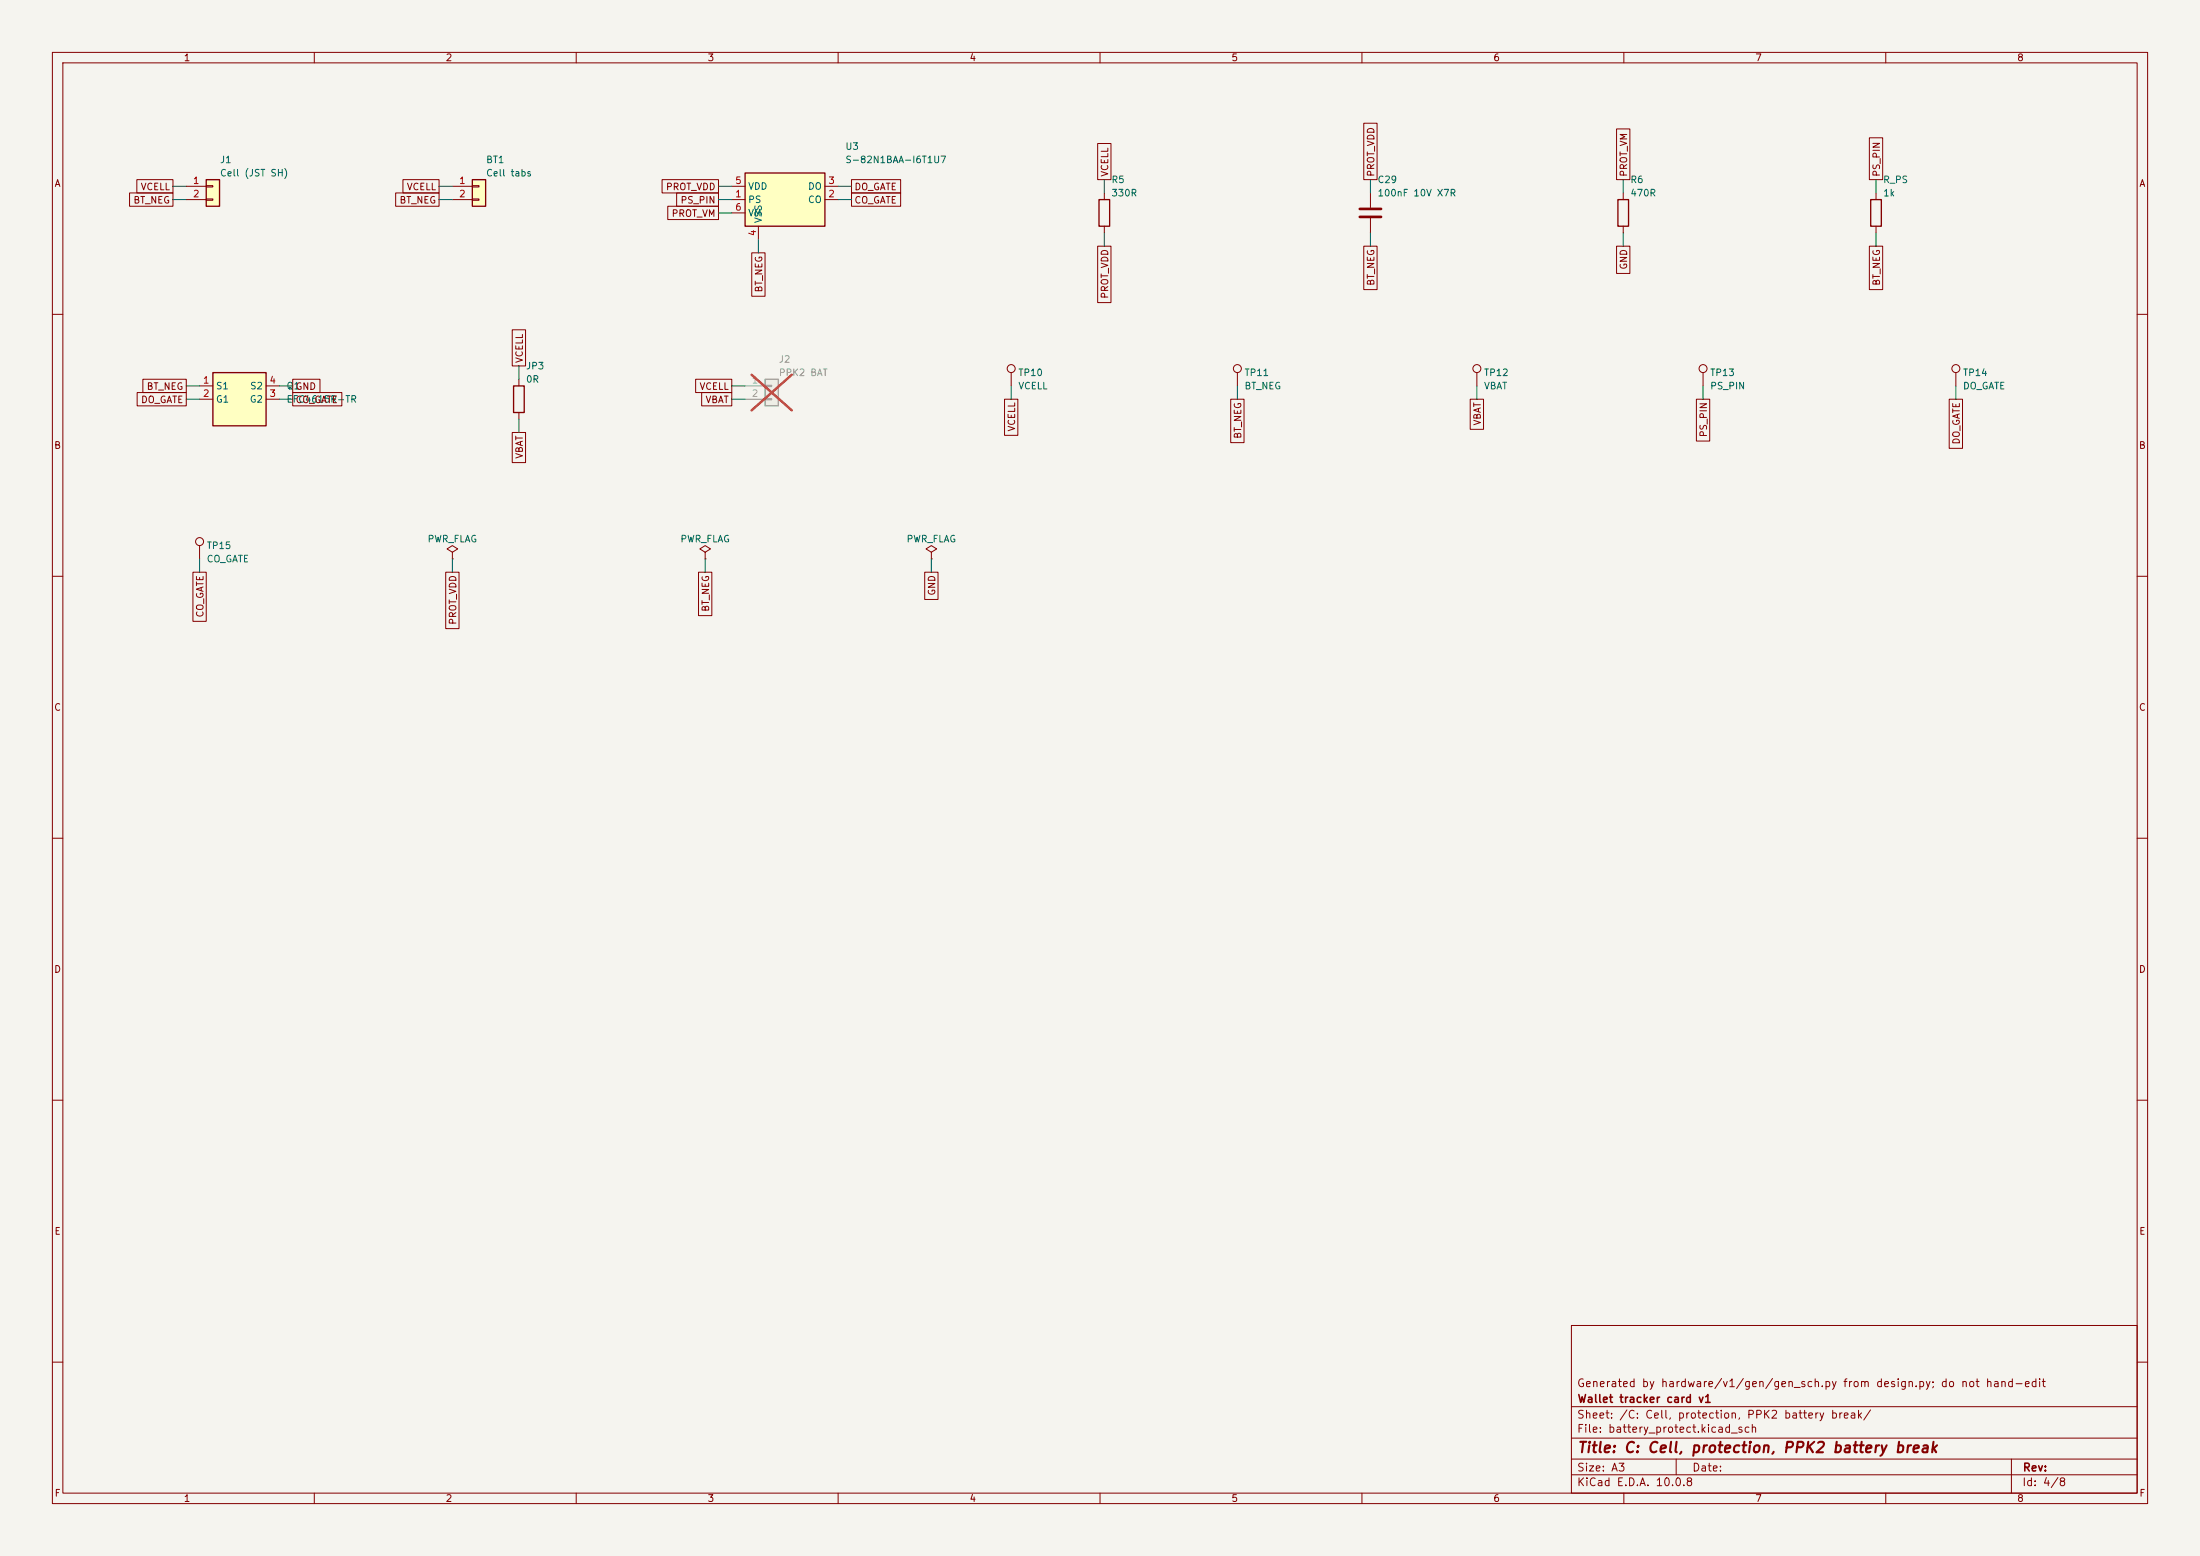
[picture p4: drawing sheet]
(kicad_sch
 (version 20260306)
 (generator "eeschema")
 (generator_version "10.0")
 (paper "A3")
 (title_block
  (title "C: Cell, protection, PPK2 battery break")
  (company "Wallet tracker card v1")
  (comment 1 "Generated by hardware/v1/gen/gen_sch.py from design.py; do not hand-edit"))
 (lib_symbols
  (symbol "Connector_Generic:Conn_01x02"
   (pin_names
    (offset 1.016) (hide yes)) (exclude_from_sim no) (in_bom yes) (on_board yes)
   (in_pos_files yes)
   (duplicate_pin_numbers_are_jumpers no)
   (property "Reference" "J" (at 0 2.54 0) (show_name no) (do_not_autoplace no) (effects (font (size 1.27 1.27))))
   (property "Value" "Conn_01x02" (at 0 -5.08 0) (show_name no) (do_not_autoplace no) (effects (font (size 1.27 1.27))))
   (property "Footprint" "" (at 0 0 0) (show_name no) (do_not_autoplace no) (hide yes) (effects (font (size 1.27 1.27))))
   (property "Datasheet" "" (at 0 0 0) (show_name no) (do_not_autoplace no) (hide yes) (effects (font (size 1.27 1.27))))
   (property "Description" "Generic connector, single row, 01x02, script generated (kicad-library-utils/schlib/autogen/connector/)" (at 0 0 0) (show_name no) (do_not_autoplace no) (hide yes) (effects (font (size 1.27 1.27))))
   (symbol "Conn_01x02_1_1"
    (rectangle (start -1.27 1.27) (end 1.27 -3.81) (stroke (width 0.254) (type default)) (fill (type background)))
    (rectangle (start -1.27 0.127) (end 0 -0.127) (stroke (width 0.1524) (type default)) (fill (type none)))
    (rectangle (start -1.27 -2.413) (end 0 -2.667) (stroke (width 0.1524) (type default)) (fill (type none)))
    (pin passive line (at -5.08 0 0) (length 3.81) (name "Pin_1" (effects (font (size 1.27 1.27)))) (number "1" (effects (font (size 1.27 1.27)))))
    (pin passive line (at -5.08 -2.54 0) (length 3.81) (name "Pin_2" (effects (font (size 1.27 1.27)))) (number "2" (effects (font (size 1.27 1.27))))))
   (embedded_fonts no))
  (symbol "wallet_tracker:S-82N1BAA"
   (pin_names
    (offset 0.508)) (exclude_from_sim no) (in_bom yes) (on_board yes)
   (property "Reference" "U" (at 0 8.89 0) (effects (font (size 1.27 1.27))))
   (property "Value" "S-82N1BAA" (at 0 -10.16 0) (effects (font (size 1.27 1.27))))
   (property "Footprint" "wallet_tracker:ABLIC_SNT-6A" (at 0 0 0) (hide yes) (effects (font (size 1.27 1.27))))
   (property "Datasheet" "https://www.ablic.com/en/doc/datasheet/battery_protection/S82N1B_E.pdf" (at 0 0 0) (hide yes) (effects (font (size 1.27 1.27))))
   (property "Description" "S-82N1BAA" (at 0 0 0) (hide yes) (effects (font (size 1.27 1.27))))
   (symbol "S-82N1BAA_0_1"
    (rectangle (start -7.62 5.08) (end 7.62 -5.08) (stroke (width 0.254) (type default)) (fill (type background))))
   (symbol "S-82N1BAA_1_1"
    (pin power_in line (at -10.16 2.54 0) (length 2.54) (name "VDD" (effects (font (size 1.27 1.27)))) (number "5" (effects (font (size 1.27 1.27)))))
    (pin input line (at -10.16 0 0) (length 2.54) (name "PS" (effects (font (size 1.27 1.27)))) (number "1" (effects (font (size 1.27 1.27)))))
    (pin input line (at -10.16 -2.54 0) (length 2.54) (name "VM" (effects (font (size 1.27 1.27)))) (number "6" (effects (font (size 1.27 1.27)))))
    (pin output line (at 10.16 2.54 180) (length 2.54) (name "DO" (effects (font (size 1.27 1.27)))) (number "3" (effects (font (size 1.27 1.27)))))
    (pin output line (at 10.16 0 180) (length 2.54) (name "CO" (effects (font (size 1.27 1.27)))) (number "2" (effects (font (size 1.27 1.27)))))
    (pin power_in line (at -5.08 -7.62 90) (length 2.54) (name "VSS" (effects (font (size 1.27 1.27)))) (number "4" (effects (font (size 1.27 1.27)))))))
  (symbol "Device:R"
   (pin_numbers (hide yes))
   (pin_names
    (offset 0)) (exclude_from_sim no) (in_bom yes) (on_board yes)
   (in_pos_files yes)
   (duplicate_pin_numbers_are_jumpers no)
   (property "Reference" "R" (at 2.032 0 90) (show_name no) (do_not_autoplace no) (effects (font (size 1.27 1.27))))
   (property "Value" "R" (at 0 0 90) (show_name no) (do_not_autoplace no) (effects (font (size 1.27 1.27))))
   (property "Footprint" "" (at -1.778 0 90) (show_name no) (do_not_autoplace no) (hide yes) (effects (font (size 1.27 1.27))))
   (property "Datasheet" "" (at 0 0 0) (show_name no) (do_not_autoplace no) (hide yes) (effects (font (size 1.27 1.27))))
   (property "Description" "Resistor" (at 0 0 0) (show_name no) (do_not_autoplace no) (hide yes) (effects (font (size 1.27 1.27))))
   (symbol "R_0_1"
    (rectangle (start -1.016 -2.54) (end 1.016 2.54) (stroke (width 0.254) (type default)) (fill (type none))))
   (symbol "R_1_1"
    (pin passive line (at 0 3.81 270) (length 1.27) (name "" (effects (font (size 1.27 1.27)))) (number "1" (effects (font (size 1.27 1.27)))))
    (pin passive line (at 0 -3.81 90) (length 1.27) (name "" (effects (font (size 1.27 1.27)))) (number "2" (effects (font (size 1.27 1.27))))))
   (embedded_fonts no))
  (symbol "Device:C"
   (pin_numbers (hide yes))
   (pin_names
    (offset 0.254)) (exclude_from_sim no) (in_bom yes) (on_board yes)
   (in_pos_files yes)
   (duplicate_pin_numbers_are_jumpers no)
   (property "Reference" "C" (at 0.635 2.54 0) (show_name no) (do_not_autoplace no) (effects (font (size 1.27 1.27)) (justify left)))
   (property "Value" "C" (at 0.635 -2.54 0) (show_name no) (do_not_autoplace no) (effects (font (size 1.27 1.27)) (justify left)))
   (property "Footprint" "" (at 0.9652 -3.81 0) (show_name no) (do_not_autoplace no) (hide yes) (effects (font (size 1.27 1.27))))
   (property "Datasheet" "" (at 0 0 0) (show_name no) (do_not_autoplace no) (hide yes) (effects (font (size 1.27 1.27))))
   (property "Description" "Unpolarized capacitor" (at 0 0 0) (show_name no) (do_not_autoplace no) (hide yes) (effects (font (size 1.27 1.27))))
   (symbol "C_0_1"
    (polyline (pts (xy -2.032 0.762) (xy 2.032 0.762)) (stroke (width 0.508) (type default)) (fill (type none)))
    (polyline (pts (xy -2.032 -0.762) (xy 2.032 -0.762)) (stroke (width 0.508) (type default)) (fill (type none))))
   (symbol "C_1_1"
    (pin passive line (at 0 3.81 270) (length 2.794) (name "" (effects (font (size 1.27 1.27)))) (number "1" (effects (font (size 1.27 1.27)))))
    (pin passive line (at 0 -3.81 90) (length 2.794) (name "" (effects (font (size 1.27 1.27)))) (number "2" (effects (font (size 1.27 1.27))))))
   (embedded_fonts no))
  (symbol "wallet_tracker:EFC4615R"
   (pin_names
    (offset 0.508)) (exclude_from_sim no) (in_bom yes) (on_board yes)
   (property "Reference" "Q" (at 0 8.89 0) (effects (font (size 1.27 1.27))))
   (property "Value" "EFC4615R" (at 0 -10.16 0) (effects (font (size 1.27 1.27))))
   (property "Footprint" "wallet_tracker:onsemi_EFCP-4_1.46x1.46mm_P0.65mm" (at 0 0 0) (hide yes) (effects (font (size 1.27 1.27))))
   (property "Datasheet" "https://www.onsemi.com/download/data-sheet/pdf/efc4615r-d.pdf" (at 0 0 0) (hide yes) (effects (font (size 1.27 1.27))))
   (property "Description" "EFC4615R" (at 0 0 0) (hide yes) (effects (font (size 1.27 1.27))))
   (symbol "EFC4615R_0_1"
    (rectangle (start -5.08 5.08) (end 5.08 -5.08) (stroke (width 0.254) (type default)) (fill (type background))))
   (symbol "EFC4615R_1_1"
    (pin passive line (at -7.62 2.54 0) (length 2.54) (name "S1" (effects (font (size 1.27 1.27)))) (number "1" (effects (font (size 1.27 1.27)))))
    (pin input line (at -7.62 0 0) (length 2.54) (name "G1" (effects (font (size 1.27 1.27)))) (number "2" (effects (font (size 1.27 1.27)))))
    (pin passive line (at 7.62 2.54 180) (length 2.54) (name "S2" (effects (font (size 1.27 1.27)))) (number "4" (effects (font (size 1.27 1.27)))))
    (pin input line (at 7.62 0 180) (length 2.54) (name "G2" (effects (font (size 1.27 1.27)))) (number "3" (effects (font (size 1.27 1.27)))))))
  (symbol "Connector:TestPoint"
   (pin_numbers (hide yes))
   (pin_names
    (offset 0.762) (hide yes)) (exclude_from_sim no) (in_bom yes) (on_board yes)
   (in_pos_files yes)
   (duplicate_pin_numbers_are_jumpers no)
   (property "Reference" "TP" (at 0 6.858 0) (show_name no) (do_not_autoplace no) (effects (font (size 1.27 1.27))))
   (property "Value" "TestPoint" (at 0 5.08 0) (show_name no) (do_not_autoplace no) (effects (font (size 1.27 1.27))))
   (property "Footprint" "" (at 5.08 0 0) (show_name no) (do_not_autoplace no) (hide yes) (effects (font (size 1.27 1.27))))
   (property "Datasheet" "" (at 5.08 0 0) (show_name no) (do_not_autoplace no) (hide yes) (effects (font (size 1.27 1.27))))
   (property "Description" "test point" (at 0 0 0) (show_name no) (do_not_autoplace no) (hide yes) (effects (font (size 1.27 1.27))))
   (symbol "TestPoint_0_1"
    (circle (center 0 3.302) (radius 0.762) (stroke (width 0) (type default)) (fill (type none))))
   (symbol "TestPoint_1_1"
    (pin passive line (at 0 0 90) (length 2.54) (name "1" (effects (font (size 1.27 1.27)))) (number "1" (effects (font (size 1.27 1.27))))))
   (embedded_fonts no))
  (symbol "power:PWR_FLAG"
   (power global)
   (pin_numbers (hide yes))
   (pin_names
    (offset 0) (hide yes)) (exclude_from_sim no) (in_bom yes) (on_board yes)
   (in_pos_files yes)
   (duplicate_pin_numbers_are_jumpers no)
   (property "Reference" "#FLG" (at 0 1.905 0) (show_name no) (do_not_autoplace no) (hide yes) (effects (font (size 1.27 1.27))))
   (property "Value" "PWR_FLAG" (at 0 3.81 0) (show_name no) (do_not_autoplace no) (effects (font (size 1.27 1.27))))
   (property "Footprint" "" (at 0 0 0) (show_name no) (do_not_autoplace no) (hide yes) (effects (font (size 1.27 1.27))))
   (property "Datasheet" "" (at 0 0 0) (show_name no) (do_not_autoplace no) (hide yes) (effects (font (size 1.27 1.27))))
   (property "Description" "Special symbol for telling ERC where power comes from" (at 0 0 0) (show_name no) (do_not_autoplace no) (hide yes) (effects (font (size 1.27 1.27))))
   (symbol "PWR_FLAG_0_0"
    (pin power_out line (at 0 0 90) (length 0) (name "" (effects (font (size 1.27 1.27)))) (number "1" (effects (font (size 1.27 1.27))))))
   (symbol "PWR_FLAG_0_1"
    (polyline (pts (xy 0 0) (xy 0 1.27) (xy -1.016 1.905) (xy 0 2.54) (xy 1.016 1.905) (xy 0 1.27)) (stroke (width 0) (type default)) (fill (type none))))
   (embedded_fonts no)))
 (wire (pts (xy 35.56 35.56) (xy 33.02 35.56)) (stroke (width 0) (type default)))
 (global_label "VCELL"
  (shape passive) (at 33.02 35.56 180) (fields_autoplaced yes) (effects (font (size 1.27 1.27)) (justify right)))
 (wire (pts (xy 35.56 38.1) (xy 33.02 38.1)) (stroke (width 0) (type default)))
 (global_label "BT_NEG"
  (shape passive) (at 33.02 38.1 180) (fields_autoplaced yes) (effects (font (size 1.27 1.27)) (justify right)))
 (symbol
  (lib_id "Connector_Generic:Conn_01x02") (at 40.64 35.56 0) (unit 1) (exclude_from_sim no) (in_bom yes) (on_board yes) (dnp no)
  (property "Reference" "J1" (at 41.91 30.48 0) (effects (font (size 1.27 1.27)) (justify left)))
  (property "Value" "Cell (JST SH)" (at 41.91 33.02 0) (effects (font (size 1.27 1.27)) (justify left)))
  (property "Footprint" "Connector_JST:JST_SH_SM02B-SRSS-TB_1x02-1MP_P1.00mm_Horizontal" (at 40.64 35.56 0) (hide yes) (effects (font (size 1.27 1.27))))
  (property "Datasheet" "" (at 40.64 35.56 0) (hide yes) (effects (font (size 1.27 1.27))))
  (property "MPN" "JST SM02B-SRSS-TB" (at 40.64 35.56 0) (hide yes) (effects (font (size 1.27 1.27))))
  (property "Source" "v1: optional battery connector" (at 40.64 35.56 0) (hide yes) (effects (font (size 1.27 1.27))))
  (property "LCSC" "C160402" (at 40.64 35.56 0) (hide yes) (effects (font (size 1.27 1.27)))) (pin "1") (pin "2"))
 (wire (pts (xy 86.36 35.56) (xy 83.82 35.56)) (stroke (width 0) (type default)))
 (global_label "VCELL"
  (shape passive) (at 83.82 35.56 180) (fields_autoplaced yes) (effects (font (size 1.27 1.27)) (justify right)))
 (wire (pts (xy 86.36 38.1) (xy 83.82 38.1)) (stroke (width 0) (type default)))
 (global_label "BT_NEG"
  (shape passive) (at 83.82 38.1 180) (fields_autoplaced yes) (effects (font (size 1.27 1.27)) (justify right)))
 (symbol
  (lib_id "Connector_Generic:Conn_01x02") (at 91.44 35.56 0) (unit 1) (exclude_from_sim no) (in_bom no) (on_board yes) (dnp no)
  (property "Reference" "BT1" (at 92.71 30.48 0) (effects (font (size 1.27 1.27)) (justify left)))
  (property "Value" "Cell tabs" (at 92.71 33.02 0) (effects (font (size 1.27 1.27)) (justify left)))
  (property "Footprint" "wallet_tracker:Battery_Tabs_2x3mm" (at 91.44 35.56 0) (hide yes) (effects (font (size 1.27 1.27))))
  (property "Datasheet" "" (at 91.44 35.56 0) (hide yes) (effects (font (size 1.27 1.27))))
  (property "MPN" "" (at 91.44 35.56 0) (hide yes) (effects (font (size 1.27 1.27))))
  (property "Source" "Grepow GRP0849049 tab lands" (at 91.44 35.56 0) (hide yes) (effects (font (size 1.27 1.27))))
  (property "LCSC" "" (at 91.44 35.56 0) (hide yes) (effects (font (size 1.27 1.27)))) (pin "1") (pin "2"))
 (wire (pts (xy 139.7 35.56) (xy 137.16 35.56)) (stroke (width 0) (type default)))
 (global_label "PROT_VDD"
  (shape passive) (at 137.16 35.56 180) (fields_autoplaced yes) (effects (font (size 1.27 1.27)) (justify right)))
 (wire (pts (xy 139.7 38.1) (xy 137.16 38.1)) (stroke (width 0) (type default)))
 (global_label "PS_PIN"
  (shape passive) (at 137.16 38.1 180) (fields_autoplaced yes) (effects (font (size 1.27 1.27)) (justify right)))
 (wire (pts (xy 139.7 40.64) (xy 137.16 40.64)) (stroke (width 0) (type default)))
 (global_label "PROT_VM"
  (shape passive) (at 137.16 40.64 180) (fields_autoplaced yes) (effects (font (size 1.27 1.27)) (justify right)))
 (wire (pts (xy 160.02 35.56) (xy 162.56 35.56)) (stroke (width 0) (type default)))
 (global_label "DO_GATE"
  (shape passive) (at 162.56 35.56 0) (fields_autoplaced yes) (effects (font (size 1.27 1.27)) (justify left)))
 (wire (pts (xy 160.02 38.1) (xy 162.56 38.1)) (stroke (width 0) (type default)))
 (global_label "CO_GATE"
  (shape passive) (at 162.56 38.1 0) (fields_autoplaced yes) (effects (font (size 1.27 1.27)) (justify left)))
 (wire (pts (xy 144.78 45.72) (xy 144.78 48.26)) (stroke (width 0) (type default)))
 (global_label "BT_NEG"
  (shape passive) (at 144.78 48.26 270) (fields_autoplaced yes) (effects (font (size 1.27 1.27)) (justify right)))
 (symbol
  (lib_id "wallet_tracker:S-82N1BAA") (at 149.86 38.1 0) (unit 1) (exclude_from_sim no) (in_bom yes) (on_board yes) (dnp no)
  (property "Reference" "U3" (at 161.29 27.94 0) (effects (font (size 1.27 1.27)) (justify left)))
  (property "Value" "S-82N1BAA-I6T1U7" (at 161.29 30.48 0) (effects (font (size 1.27 1.27)) (justify left)))
  (property "Footprint" "wallet_tracker:ABLIC_SNT-6A" (at 149.86 38.1 0) (hide yes) (effects (font (size 1.27 1.27))))
  (property "Datasheet" "" (at 149.86 38.1 0) (hide yes) (effects (font (size 1.27 1.27))))
  (property "MPN" "ABLIC S-82N1BAA-I6T1U7" (at 149.86 38.1 0) (hide yes) (effects (font (size 1.27 1.27))))
  (property "Source" "design/pinmaps/S-82N1B.md" (at 149.86 38.1 0) (hide yes) (effects (font (size 1.27 1.27))))
  (property "LCSC" "" (at 149.86 38.1 0) (hide yes) (effects (font (size 1.27 1.27)))) (pin "1") (pin "2") (pin "3") (pin "4") (pin "5") (pin "6"))
 (wire (pts (xy 210.82 36.83) (xy 210.82 34.29)) (stroke (width 0) (type default)))
 (global_label "VCELL"
  (shape passive) (at 210.82 34.29 90) (fields_autoplaced yes) (effects (font (size 1.27 1.27)) (justify left)))
 (wire (pts (xy 210.82 44.45) (xy 210.82 46.99)) (stroke (width 0) (type default)))
 (global_label "PROT_VDD"
  (shape passive) (at 210.82 46.99 270) (fields_autoplaced yes) (effects (font (size 1.27 1.27)) (justify right)))
 (symbol
  (lib_id "Device:R") (at 210.82 40.64 0) (unit 1) (exclude_from_sim no) (in_bom yes) (on_board yes) (dnp no)
  (property "Reference" "R5" (at 212.09 34.29 0) (effects (font (size 1.27 1.27)) (justify left)))
  (property "Value" "330R" (at 212.09 36.83 0) (effects (font (size 1.27 1.27)) (justify left)))
  (property "Footprint" "Resistor_SMD:R_0402_1005Metric" (at 210.82 40.64 0) (hide yes) (effects (font (size 1.27 1.27))))
  (property "Datasheet" "" (at 210.82 40.64 0) (hide yes) (effects (font (size 1.27 1.27))))
  (property "MPN" "" (at 210.82 40.64 0) (hide yes) (effects (font (size 1.27 1.27))))
  (property "Source" "docs/03_schematic_spec.md" (at 210.82 40.64 0) (hide yes) (effects (font (size 1.27 1.27))))
  (property "LCSC" "C25104" (at 210.82 40.64 0) (hide yes) (effects (font (size 1.27 1.27)))) (pin "1") (pin "2"))
 (wire (pts (xy 261.62 36.83) (xy 261.62 34.29)) (stroke (width 0) (type default)))
 (global_label "PROT_VDD"
  (shape passive) (at 261.62 34.29 90) (fields_autoplaced yes) (effects (font (size 1.27 1.27)) (justify left)))
 (wire (pts (xy 261.62 44.45) (xy 261.62 46.99)) (stroke (width 0) (type default)))
 (global_label "BT_NEG"
  (shape passive) (at 261.62 46.99 270) (fields_autoplaced yes) (effects (font (size 1.27 1.27)) (justify right)))
 (symbol
  (lib_id "Device:C") (at 261.62 40.64 0) (unit 1) (exclude_from_sim no) (in_bom yes) (on_board yes) (dnp no)
  (property "Reference" "C29" (at 262.89 34.29 0) (effects (font (size 1.27 1.27)) (justify left)))
  (property "Value" "100nF 10V X7R" (at 262.89 36.83 0) (effects (font (size 1.27 1.27)) (justify left)))
  (property "Footprint" "Capacitor_SMD:C_0402_1005Metric" (at 261.62 40.64 0) (hide yes) (effects (font (size 1.27 1.27))))
  (property "Datasheet" "" (at 261.62 40.64 0) (hide yes) (effects (font (size 1.27 1.27))))
  (property "MPN" "" (at 261.62 40.64 0) (hide yes) (effects (font (size 1.27 1.27))))
  (property "Source" "docs/03_schematic_spec.md" (at 261.62 40.64 0) (hide yes) (effects (font (size 1.27 1.27))))
  (property "LCSC" "C307331" (at 261.62 40.64 0) (hide yes) (effects (font (size 1.27 1.27)))) (pin "1") (pin "2"))
 (wire (pts (xy 309.88 36.83) (xy 309.88 34.29)) (stroke (width 0) (type default)))
 (global_label "PROT_VM"
  (shape passive) (at 309.88 34.29 90) (fields_autoplaced yes) (effects (font (size 1.27 1.27)) (justify left)))
 (wire (pts (xy 309.88 44.45) (xy 309.88 46.99)) (stroke (width 0) (type default)))
 (global_label "GND"
  (shape passive) (at 309.88 46.99 270) (fields_autoplaced yes) (effects (font (size 1.27 1.27)) (justify right)))
 (symbol
  (lib_id "Device:R") (at 309.88 40.64 0) (unit 1) (exclude_from_sim no) (in_bom yes) (on_board yes) (dnp no)
  (property "Reference" "R6" (at 311.15 34.29 0) (effects (font (size 1.27 1.27)) (justify left)))
  (property "Value" "470R" (at 311.15 36.83 0) (effects (font (size 1.27 1.27)) (justify left)))
  (property "Footprint" "Resistor_SMD:R_0402_1005Metric" (at 309.88 40.64 0) (hide yes) (effects (font (size 1.27 1.27))))
  (property "Datasheet" "" (at 309.88 40.64 0) (hide yes) (effects (font (size 1.27 1.27))))
  (property "MPN" "" (at 309.88 40.64 0) (hide yes) (effects (font (size 1.27 1.27))))
  (property "Source" "ABLIC S-82N1B ext. parts table: R2 300-750, typ 470 ohm (rev 0.6; was 2k)" (at 309.88 40.64 0) (hide yes) (effects (font (size 1.27 1.27))))
  (property "LCSC" "C25117" (at 309.88 40.64 0) (hide yes) (effects (font (size 1.27 1.27)))) (pin "1") (pin "2"))
 (wire (pts (xy 358.14 36.83) (xy 358.14 34.29)) (stroke (width 0) (type default)))
 (global_label "PS_PIN"
  (shape passive) (at 358.14 34.29 90) (fields_autoplaced yes) (effects (font (size 1.27 1.27)) (justify left)))
 (wire (pts (xy 358.14 44.45) (xy 358.14 46.99)) (stroke (width 0) (type default)))
 (global_label "BT_NEG"
  (shape passive) (at 358.14 46.99 270) (fields_autoplaced yes) (effects (font (size 1.27 1.27)) (justify right)))
 (symbol
  (lib_id "Device:R") (at 358.14 40.64 0) (unit 1) (exclude_from_sim no) (in_bom yes) (on_board yes) (dnp no)
  (property "Reference" "R_PS" (at 359.41 34.29 0) (effects (font (size 1.27 1.27)) (justify left)))
  (property "Value" "1k" (at 359.41 36.83 0) (effects (font (size 1.27 1.27)) (justify left)))
  (property "Footprint" "Resistor_SMD:R_0402_1005Metric" (at 358.14 40.64 0) (hide yes) (effects (font (size 1.27 1.27))))
  (property "Datasheet" "" (at 358.14 40.64 0) (hide yes) (effects (font (size 1.27 1.27))))
  (property "MPN" "" (at 358.14 40.64 0) (hide yes) (effects (font (size 1.27 1.27))))
  (property "Source" "ABLIC S-82N1B ext. parts table: R3 PS input protection 1k; PS tied low" (at 358.14 40.64 0) (hide yes) (effects (font (size 1.27 1.27))))
  (property "LCSC" "C11702" (at 358.14 40.64 0) (hide yes) (effects (font (size 1.27 1.27)))) (pin "1") (pin "2"))
 (wire (pts (xy 38.1 73.66) (xy 35.56 73.66)) (stroke (width 0) (type default)))
 (global_label "BT_NEG"
  (shape passive) (at 35.56 73.66 180) (fields_autoplaced yes) (effects (font (size 1.27 1.27)) (justify right)))
 (wire (pts (xy 38.1 76.2) (xy 35.56 76.2)) (stroke (width 0) (type default)))
 (global_label "DO_GATE"
  (shape passive) (at 35.56 76.2 180) (fields_autoplaced yes) (effects (font (size 1.27 1.27)) (justify right)))
 (wire (pts (xy 53.34 73.66) (xy 55.88 73.66)) (stroke (width 0) (type default)))
 (global_label "GND"
  (shape passive) (at 55.88 73.66 0) (fields_autoplaced yes) (effects (font (size 1.27 1.27)) (justify left)))
 (wire (pts (xy 53.34 76.2) (xy 55.88 76.2)) (stroke (width 0) (type default)))
 (global_label "CO_GATE"
  (shape passive) (at 55.88 76.2 0) (fields_autoplaced yes) (effects (font (size 1.27 1.27)) (justify left)))
 (symbol
  (lib_id "wallet_tracker:EFC4615R") (at 45.72 76.2 0) (unit 1) (exclude_from_sim no) (in_bom yes) (on_board yes) (dnp no)
  (property "Reference" "Q1" (at 54.61 73.66 0) (effects (font (size 1.27 1.27)) (justify left)))
  (property "Value" "EFC4615R-TR" (at 54.61 76.2 0) (effects (font (size 1.27 1.27)) (justify left)))
  (property "Footprint" "wallet_tracker:onsemi_EFCP-4_1.46x1.46mm_P0.65mm" (at 45.72 76.2 0) (hide yes) (effects (font (size 1.27 1.27))))
  (property "Datasheet" "" (at 45.72 76.2 0) (hide yes) (effects (font (size 1.27 1.27))))
  (property "MPN" "onsemi EFC4615R-TR" (at 45.72 76.2 0) (hide yes) (effects (font (size 1.27 1.27))))
  (property "Source" "design/pinmaps/EFC4615R.md" (at 45.72 76.2 0) (hide yes) (effects (font (size 1.27 1.27))))
  (property "LCSC" "C605382" (at 45.72 76.2 0) (hide yes) (effects (font (size 1.27 1.27)))) (pin "1") (pin "2") (pin "3") (pin "4"))
 (wire (pts (xy 99.06 72.39) (xy 99.06 69.85)) (stroke (width 0) (type default)))
 (global_label "VCELL"
  (shape passive) (at 99.06 69.85 90) (fields_autoplaced yes) (effects (font (size 1.27 1.27)) (justify left)))
 (wire (pts (xy 99.06 80.01) (xy 99.06 82.55)) (stroke (width 0) (type default)))
 (global_label "VBAT"
  (shape passive) (at 99.06 82.55 270) (fields_autoplaced yes) (effects (font (size 1.27 1.27)) (justify right)))
 (symbol
  (lib_id "Device:R") (at 99.06 76.2 0) (unit 1) (exclude_from_sim no) (in_bom yes) (on_board yes) (dnp no)
  (property "Reference" "JP3" (at 100.33 69.85 0) (effects (font (size 1.27 1.27)) (justify left)))
  (property "Value" "0R" (at 100.33 72.39 0) (effects (font (size 1.27 1.27)) (justify left)))
  (property "Footprint" "Resistor_SMD:R_0603_1608Metric" (at 99.06 76.2 0) (hide yes) (effects (font (size 1.27 1.27))))
  (property "Datasheet" "" (at 99.06 76.2 0) (hide yes) (effects (font (size 1.27 1.27))))
  (property "MPN" "" (at 99.06 76.2 0) (hide yes) (effects (font (size 1.27 1.27))))
  (property "Source" "v1: PPK2 battery break (remove to measure)" (at 99.06 76.2 0) (hide yes) (effects (font (size 1.27 1.27))))
  (property "LCSC" "C21189" (at 99.06 76.2 0) (hide yes) (effects (font (size 1.27 1.27)))) (pin "1") (pin "2"))
 (wire (pts (xy 142.24 73.66) (xy 139.7 73.66)) (stroke (width 0) (type default)))
 (global_label "VCELL"
  (shape passive) (at 139.7 73.66 180) (fields_autoplaced yes) (effects (font (size 1.27 1.27)) (justify right)))
 (wire (pts (xy 142.24 76.2) (xy 139.7 76.2)) (stroke (width 0) (type default)))
 (global_label "VBAT"
  (shape passive) (at 139.7 76.2 180) (fields_autoplaced yes) (effects (font (size 1.27 1.27)) (justify right)))
 (symbol
  (lib_id "Connector_Generic:Conn_01x02") (at 147.32 73.66 0) (unit 1) (exclude_from_sim no) (in_bom no) (on_board yes) (dnp yes)
  (property "Reference" "J2" (at 148.59 68.58 0) (effects (font (size 1.27 1.27)) (justify left)))
  (property "Value" "PPK2 BAT" (at 148.59 71.12 0) (effects (font (size 1.27 1.27)) (justify left)))
  (property "Footprint" "Connector_PinHeader_2.54mm:PinHeader_1x02_P2.54mm_Vertical" (at 147.32 73.66 0) (hide yes) (effects (font (size 1.27 1.27))))
  (property "Datasheet" "" (at 147.32 73.66 0) (hide yes) (effects (font (size 1.27 1.27))))
  (property "MPN" "" (at 147.32 73.66 0) (hide yes) (effects (font (size 1.27 1.27))))
  (property "Source" "PPK2 ammeter: VIN=pin1, VOUT=pin2, with JP3 removed" (at 147.32 73.66 0) (hide yes) (effects (font (size 1.27 1.27))))
  (property "LCSC" "" (at 147.32 73.66 0) (hide yes) (effects (font (size 1.27 1.27)))) (pin "1") (pin "2"))
 (wire (pts (xy 193.04 73.66) (xy 193.04 76.2)) (stroke (width 0) (type default)))
 (global_label "VCELL"
  (shape passive) (at 193.04 76.2 270) (fields_autoplaced yes) (effects (font (size 1.27 1.27)) (justify right)))
 (symbol
  (lib_id "Connector:TestPoint") (at 193.04 73.66 0) (unit 1) (exclude_from_sim no) (in_bom no) (on_board yes) (dnp no)
  (property "Reference" "TP10" (at 194.31 71.12 0) (effects (font (size 1.27 1.27)) (justify left)))
  (property "Value" "VCELL" (at 194.31 73.66 0) (effects (font (size 1.27 1.27)) (justify left)))
  (property "Footprint" "TestPoint:TestPoint_Pad_D1.0mm" (at 193.04 73.66 0) (hide yes) (effects (font (size 1.27 1.27))))
  (property "Datasheet" "" (at 193.04 73.66 0) (hide yes) (effects (font (size 1.27 1.27))))
  (property "MPN" "" (at 193.04 73.66 0) (hide yes) (effects (font (size 1.27 1.27))))
  (property "Source" "v1 dev board: test pad" (at 193.04 73.66 0) (hide yes) (effects (font (size 1.27 1.27))))
  (property "LCSC" "" (at 193.04 73.66 0) (hide yes) (effects (font (size 1.27 1.27)))) (pin "1"))
 (wire (pts (xy 236.22 73.66) (xy 236.22 76.2)) (stroke (width 0) (type default)))
 (global_label "BT_NEG"
  (shape passive) (at 236.22 76.2 270) (fields_autoplaced yes) (effects (font (size 1.27 1.27)) (justify right)))
 (symbol
  (lib_id "Connector:TestPoint") (at 236.22 73.66 0) (unit 1) (exclude_from_sim no) (in_bom no) (on_board yes) (dnp no)
  (property "Reference" "TP11" (at 237.49 71.12 0) (effects (font (size 1.27 1.27)) (justify left)))
  (property "Value" "BT_NEG" (at 237.49 73.66 0) (effects (font (size 1.27 1.27)) (justify left)))
  (property "Footprint" "TestPoint:TestPoint_Pad_D1.0mm" (at 236.22 73.66 0) (hide yes) (effects (font (size 1.27 1.27))))
  (property "Datasheet" "" (at 236.22 73.66 0) (hide yes) (effects (font (size 1.27 1.27))))
  (property "MPN" "" (at 236.22 73.66 0) (hide yes) (effects (font (size 1.27 1.27))))
  (property "Source" "v1 dev board: test pad" (at 236.22 73.66 0) (hide yes) (effects (font (size 1.27 1.27))))
  (property "LCSC" "" (at 236.22 73.66 0) (hide yes) (effects (font (size 1.27 1.27)))) (pin "1"))
 (wire (pts (xy 281.94 73.66) (xy 281.94 76.2)) (stroke (width 0) (type default)))
 (global_label "VBAT"
  (shape passive) (at 281.94 76.2 270) (fields_autoplaced yes) (effects (font (size 1.27 1.27)) (justify right)))
 (symbol
  (lib_id "Connector:TestPoint") (at 281.94 73.66 0) (unit 1) (exclude_from_sim no) (in_bom no) (on_board yes) (dnp no)
  (property "Reference" "TP12" (at 283.21 71.12 0) (effects (font (size 1.27 1.27)) (justify left)))
  (property "Value" "VBAT" (at 283.21 73.66 0) (effects (font (size 1.27 1.27)) (justify left)))
  (property "Footprint" "TestPoint:TestPoint_Pad_D1.0mm" (at 281.94 73.66 0) (hide yes) (effects (font (size 1.27 1.27))))
  (property "Datasheet" "" (at 281.94 73.66 0) (hide yes) (effects (font (size 1.27 1.27))))
  (property "MPN" "" (at 281.94 73.66 0) (hide yes) (effects (font (size 1.27 1.27))))
  (property "Source" "v1 dev board: test pad" (at 281.94 73.66 0) (hide yes) (effects (font (size 1.27 1.27))))
  (property "LCSC" "" (at 281.94 73.66 0) (hide yes) (effects (font (size 1.27 1.27)))) (pin "1"))
 (wire (pts (xy 325.12 73.66) (xy 325.12 76.2)) (stroke (width 0) (type default)))
 (global_label "PS_PIN"
  (shape passive) (at 325.12 76.2 270) (fields_autoplaced yes) (effects (font (size 1.27 1.27)) (justify right)))
 (symbol
  (lib_id "Connector:TestPoint") (at 325.12 73.66 0) (unit 1) (exclude_from_sim no) (in_bom no) (on_board yes) (dnp no)
  (property "Reference" "TP13" (at 326.39 71.12 0) (effects (font (size 1.27 1.27)) (justify left)))
  (property "Value" "PS_PIN" (at 326.39 73.66 0) (effects (font (size 1.27 1.27)) (justify left)))
  (property "Footprint" "TestPoint:TestPoint_Pad_D1.0mm" (at 325.12 73.66 0) (hide yes) (effects (font (size 1.27 1.27))))
  (property "Datasheet" "" (at 325.12 73.66 0) (hide yes) (effects (font (size 1.27 1.27))))
  (property "MPN" "" (at 325.12 73.66 0) (hide yes) (effects (font (size 1.27 1.27))))
  (property "Source" "v1 dev board: test pad" (at 325.12 73.66 0) (hide yes) (effects (font (size 1.27 1.27))))
  (property "LCSC" "" (at 325.12 73.66 0) (hide yes) (effects (font (size 1.27 1.27)))) (pin "1"))
 (wire (pts (xy 373.38 73.66) (xy 373.38 76.2)) (stroke (width 0) (type default)))
 (global_label "DO_GATE"
  (shape passive) (at 373.38 76.2 270) (fields_autoplaced yes) (effects (font (size 1.27 1.27)) (justify right)))
 (symbol
  (lib_id "Connector:TestPoint") (at 373.38 73.66 0) (unit 1) (exclude_from_sim no) (in_bom no) (on_board yes) (dnp no)
  (property "Reference" "TP14" (at 374.65 71.12 0) (effects (font (size 1.27 1.27)) (justify left)))
  (property "Value" "DO_GATE" (at 374.65 73.66 0) (effects (font (size 1.27 1.27)) (justify left)))
  (property "Footprint" "TestPoint:TestPoint_Pad_D1.0mm" (at 373.38 73.66 0) (hide yes) (effects (font (size 1.27 1.27))))
  (property "Datasheet" "" (at 373.38 73.66 0) (hide yes) (effects (font (size 1.27 1.27))))
  (property "MPN" "" (at 373.38 73.66 0) (hide yes) (effects (font (size 1.27 1.27))))
  (property "Source" "v1 dev board: test pad" (at 373.38 73.66 0) (hide yes) (effects (font (size 1.27 1.27))))
  (property "LCSC" "" (at 373.38 73.66 0) (hide yes) (effects (font (size 1.27 1.27)))) (pin "1"))
 (wire (pts (xy 38.1 106.68) (xy 38.1 109.22)) (stroke (width 0) (type default)))
 (global_label "CO_GATE"
  (shape passive) (at 38.1 109.22 270) (fields_autoplaced yes) (effects (font (size 1.27 1.27)) (justify right)))
 (symbol
  (lib_id "Connector:TestPoint") (at 38.1 106.68 0) (unit 1) (exclude_from_sim no) (in_bom no) (on_board yes) (dnp no)
  (property "Reference" "TP15" (at 39.37 104.14 0) (effects (font (size 1.27 1.27)) (justify left)))
  (property "Value" "CO_GATE" (at 39.37 106.68 0) (effects (font (size 1.27 1.27)) (justify left)))
  (property "Footprint" "TestPoint:TestPoint_Pad_D1.0mm" (at 38.1 106.68 0) (hide yes) (effects (font (size 1.27 1.27))))
  (property "Datasheet" "" (at 38.1 106.68 0) (hide yes) (effects (font (size 1.27 1.27))))
  (property "MPN" "" (at 38.1 106.68 0) (hide yes) (effects (font (size 1.27 1.27))))
  (property "Source" "v1 dev board: test pad" (at 38.1 106.68 0) (hide yes) (effects (font (size 1.27 1.27))))
  (property "LCSC" "" (at 38.1 106.68 0) (hide yes) (effects (font (size 1.27 1.27)))) (pin "1"))
 (wire (pts (xy 86.36 106.68) (xy 86.36 109.22)) (stroke (width 0) (type default)))
 (global_label "PROT_VDD"
  (shape passive) (at 86.36 109.22 270) (fields_autoplaced yes) (effects (font (size 1.27 1.27)) (justify right)))
 (symbol
  (lib_id "power:PWR_FLAG") (at 86.36 106.68 0) (unit 1) (exclude_from_sim no) (in_bom no) (on_board no) (dnp no)
  (property "Reference" "#FLG_battery_protect_PROT_VDD" (at 86.36 108.68 0) (hide yes) (effects (font (size 1.27 1.27))))
  (property "Value" "PWR_FLAG" (at 86.36 102.87 0) (effects (font (size 1.27 1.27))))
  (property "Footprint" "" (at 86.36 106.68 0) (hide yes) (effects (font (size 1.27 1.27))))
  (property "Datasheet" "" (at 86.36 106.68 0) (hide yes) (effects (font (size 1.27 1.27)))) (pin "1"))
 (wire (pts (xy 134.62 106.68) (xy 134.62 109.22)) (stroke (width 0) (type default)))
 (global_label "BT_NEG"
  (shape passive) (at 134.62 109.22 270) (fields_autoplaced yes) (effects (font (size 1.27 1.27)) (justify right)))
 (symbol
  (lib_id "power:PWR_FLAG") (at 134.62 106.68 0) (unit 1) (exclude_from_sim no) (in_bom no) (on_board no) (dnp no)
  (property "Reference" "#FLG_battery_protect_BT_NEG" (at 134.62 108.68 0) (hide yes) (effects (font (size 1.27 1.27))))
  (property "Value" "PWR_FLAG" (at 134.62 102.87 0) (effects (font (size 1.27 1.27))))
  (property "Footprint" "" (at 134.62 106.68 0) (hide yes) (effects (font (size 1.27 1.27))))
  (property "Datasheet" "" (at 134.62 106.68 0) (hide yes) (effects (font (size 1.27 1.27)))) (pin "1"))
 (wire (pts (xy 177.8 106.68) (xy 177.8 109.22)) (stroke (width 0) (type default)))
 (global_label "GND"
  (shape passive) (at 177.8 109.22 270) (fields_autoplaced yes) (effects (font (size 1.27 1.27)) (justify right)))
 (symbol
  (lib_id "power:PWR_FLAG") (at 177.8 106.68 0) (unit 1) (exclude_from_sim no) (in_bom no) (on_board no) (dnp no)
  (property "Reference" "#FLG_battery_protect_GND" (at 177.8 108.68 0) (hide yes) (effects (font (size 1.27 1.27))))
  (property "Value" "PWR_FLAG" (at 177.8 102.87 0) (effects (font (size 1.27 1.27))))
  (property "Footprint" "" (at 177.8 106.68 0) (hide yes) (effects (font (size 1.27 1.27))))
  (property "Datasheet" "" (at 177.8 106.68 0) (hide yes) (effects (font (size 1.27 1.27)))) (pin "1"))
 (embedded_fonts no))
